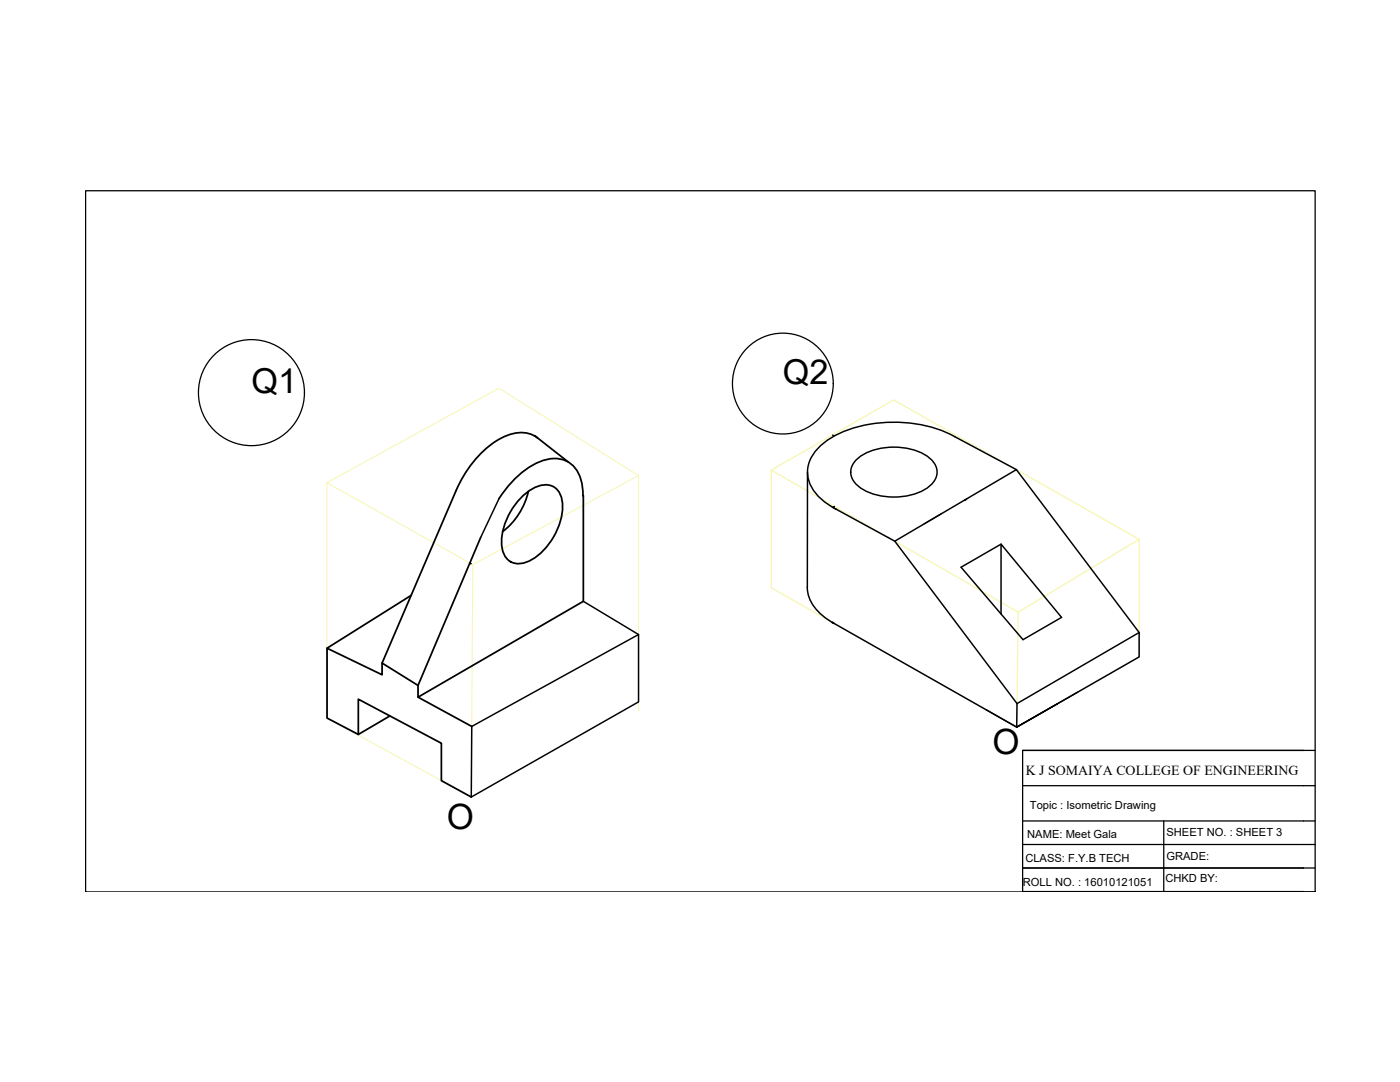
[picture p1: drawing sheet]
<svg xmlns="http://www.w3.org/2000/svg" width="279mm" height="216mm" viewBox="0 0 279 216" stroke-linecap="round" stroke-linejoin="round" font-family="sans-serif">
<!-- layer: 0 -->
<path d="M127.4 94.9l-27.8-17.4-34.4 18.8M94.4 112.7l-29.2-16.4v47l28.9 15.7 .3-46.3 33-17.8v46.9" fill="none" stroke="#f8f6b0" stroke-width=".2"/>
<path d="M99.6 99.5l-3.7 7.7M161.2 94.2l-.1 23M171.2 91.5a12.7 12.7 0 0 1 11.9-1.5 5.7 5.7 0 0 1 3.8 3.5 3.8 3.8 0 0 1-2 4 13.2 13.2 0 0 1-13 0 3.6 3.6 0 0 1-1.8-4.7zM202.8 93.7l-12.2-6.5a26.8 26.8 0 0 0-24.7 .2 8.6 8.6 0 0 0-4.7 6.5 8.2 8.2 0 0 0 4.5 7l1.2 .7M116.4 120l11 6.6M161.1 117.2a8.1 8.1 0 0 0 4.4 6.6l1 .6M166.2 101.2l12.4 6.8M199.8 108.6l-8 4.6 12.4 14.4 7.7-4.4-12.1-14.6v13.9M166.2 124.2l36.7 20.9 .1-4.7 24.3-14.2v4.9l-24.4 14M227.3 126.2l-24.5-32.5-24.2 14.3 24.4 32.4M94.1 145l33.3-18.4v13.5l-33.3 18.9z" fill="none" stroke="#000" stroke-width=".3"/>
<path d="M99.6 99.5a17.7 17.7 0 0 1 9.1-7.7 5.5 5.5 0 0 1 7.4 4.7l.3 2.4v21.1l-33 19.1M104.1 99.2a6.6 6.6 0 0 1 5.7-2.3 3.8 3.8 0 0 1 2.5 3.7 13.2 13.2 0 0 1-6.5 11.3 3.6 3.6 0 0 1-5-.9 8.6 8.6 0 0 1 .5-7.8 14.4 14.4 0 0 1 2.8-4zM105.4 98a14 14 0 0 1-5.1 8.1M106.7 86.9l6.7 5.3M107.3 87.4a6.2 6.2 0 0 0-6.5-.3 20.7 20.7 0 0 0-9.8 10.8l-14.7 34.4M82.1 118.8l-16.8 10.5M93.7 112.4l.3 .1M95.9 107.2l-12.5 29.6M77.8 142.9l-6.3 3.7M94.1 145l-10.7-5.9v-2.3l-7.1-4.5v2.3l-11-5.3v14l6.2 3.3v-7.1l16.6 8.8v7.5l6 3.2" fill="none" stroke="#000" stroke-width=".35"/>
<path d="M153.9 93.8l24.5-14 48.9 27.8M203.2 122.1l-49.3-28.3v23.5l49 27.8 24.4-14v-23.5l-24.1 14.5-.3 23" fill="none" stroke="#f8f6b0" stroke-width=".25"/>
<g fill="none" stroke="#000" stroke-width=".25">
<path d="M17.1 38.1h245.4v139.9h-245.4zM166.1 86.8l.4 .2M193 99.5l-.4 .4-.1-.1M166.5 101.1l-.3 .1M177.3 107.3h-.1M187.8 102.5l-3.4 2M215.1 138.1l-12.2 7 8.2-4.7M196.8 141.6l6.1 3.5M204.1 156.8h58.4M204.1 149.7h58.4M260.1 149.7h-56v28.2h56M204.1 173.2h58.4"/>
<path d="M204.1 168.5h58.4M204.1 163.8h58.4M204.2 178h58.3M216.7 177.9v.1M232.3 163.8v14.1"/>
<circle cx="50.2" cy="78.3" r="10.6"/>
<circle cx="156.2" cy="76.5" r="10.1"/>
</g>
<circle cx="166.2" cy="124.2" r=".12" fill="#000" stroke="#000" stroke-width=".2"/>
<g font-size="7">
<text x="198.1" y="150.5">O</text>
<text x="89.1" y="165.3">O</text>
</g>
<g font-size="6.8">
<text x="156.2" y="76.5">Q2</text>
<text x="50.2" y="78.4">Q1</text>
</g>
<text font-size="2.8" x="204.7" y="154.6">K J SOMAIYA COLLEGE OF ENGINEERING</text>
<g font-size="2.2">
<text x="205.5" y="161.4">Topic : Isometric Drawing</text>
<text x="205" y="167.2">NAME: Meet Gala</text>
<text x="232.8" y="166.7">SHEET NO. : SHEET 3</text>
<text x="204.6" y="172.1">CLASS: F.Y.B TECH</text>
<text x="232.8" y="171.6">GRADE:</text>
<text x="204.1" y="176.8">ROLL NO. : 16010121051</text>
<text x="232.6" y="175.9">CHKD BY:</text>
</g>
</svg>
